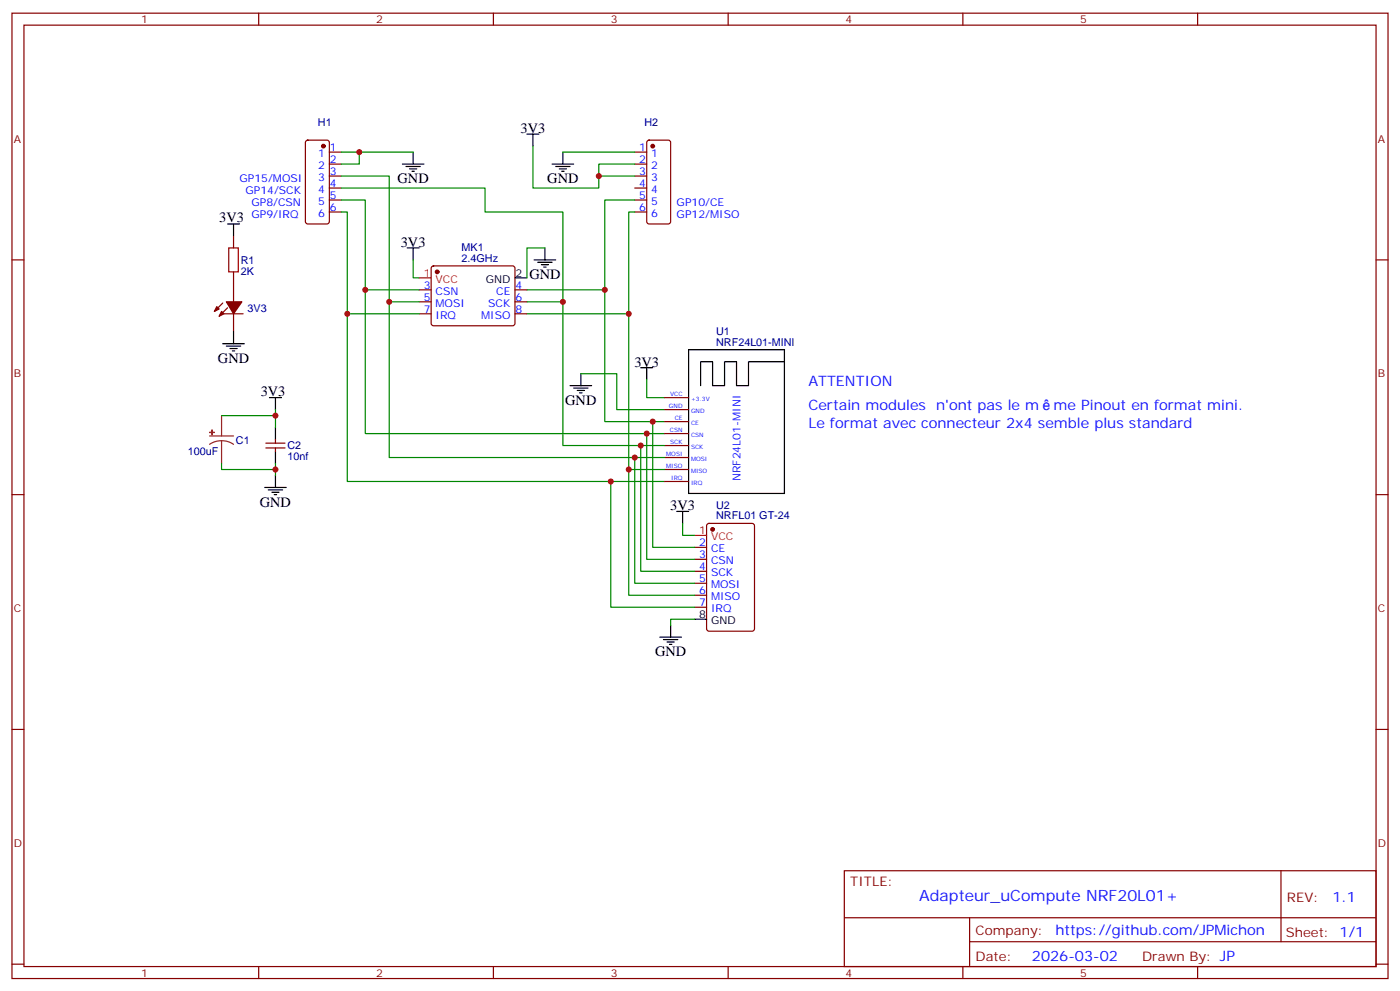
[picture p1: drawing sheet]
<svg xmlns="http://www.w3.org/2000/svg" width="412mm" height="292mm" viewBox="0 0 412 292" stroke-linecap="round" stroke-linejoin="round" font-family="sans-serif">
<g fill="none" stroke="#870000" stroke-width=".35">
<path d="M3.5 3.9h405.4v284.3h-405.4zM7.1 7.4h398.2v277.3h-398.2zM76.2 3.9v3.5M145.3 3.9v3.5M214.5 3.9v3.5M283.6 3.9v3.5M352.8 3.9v3.5M90.2 41.5l.5-.2h5.6l.7 .4v23.6l-.4 .6-5.9 .1-.7-.5v-23.5zM97 44.8h3.5M97 48.3h3.5M97 51.9h3.5M97 55.4h3.5"/>
<path d="M97 58.9h3.5M187 44.8h3.5M187 48.3h3.5M187 51.9h3.5M187 55.4h3.5M187 58.9h3.5M190.7 41.5l.5-.2h5.6l.7 .4 .1 23.6-.5 .6-5.9 .1-.6-.5-.1-23.5zM3.5 76.6h3.6M68.8 69.5v3.5M97 62.4h3.5M127.2 78.5l.5-.2h23.3l.5 .2 .2 .5-.1 16.5-.6 .5-23.6-.1-.4-.6v-16.3zM187 62.4h3.5"/>
<path d="M405.3 76.6h3.6M65.6 89.3l-2.5 2.4M66 92.4h5.6M67 90.7l-2.4 2.4M68.8 80.1v8.8M68.8 92.4v5.3M123.5 92.4h3.5M123.5 85.4h3.5M123.5 88.9h3.5M151.7 92.4h3.5M151.7 85.4h3.5M151.7 88.9h3.5"/>
<path d="M195.8 117.1h7M78.3 131.9h5.7M78.3 130.5h5.7M81.1 129.5v1M81.1 131.9v1.1M195.8 120.7h7M195.8 124.2h7M195.8 127.7h7M195.8 131.2h7M195.8 134.8h7M195.8 138.3h7M3.5 145.7h3.6"/>
<path d="M195.8 141.8h7M208.4 154.4l.4-.2h12.7l.7 .4v30.6l-.4 .7h-13l-.6-.4-.1-30.6zM405.3 145.7h3.6M204.6 161.2h3.5M204.6 164.7h3.5M204.6 168.3h3.5M204.6 171.8h3.5M204.6 175.3h3.5M204.6 178.9h3.5M3.5 214.8h3.6M405.3 214.8h3.6M248.7 256.5h156.6v28.2h-156.6z"/>
<path d="M377.3 256.5v20.9M248.7 270.3h156.5M285.6 277.4h119.6M285.6 270.3v14.1M3.5 284h3.6M76.2 284.7v3.5M145.3 284.7v3.5M214.5 284.7v3.5M283.6 284.7v3.5M352.8 284.7v3.5M405.3 284h3.6"/>
</g>
<g fill="#870000" stroke="#870000" stroke-width=".35">
<path d="M63.9 90.3l.7 .7-1.5 .7z"/>
<path d="M65.3 91.7l.7 .7-1.4 .7z"/>
<path d="M66.7 88.9h4.6l-2.5 3.5z"/>
<circle cx="128.8" cy="80.1" r=".53"/>
<circle cx="95.2" cy="43" r=".53"/>
<circle cx="192.3" cy="43" r=".53"/>
<circle cx="209.9" cy="155.9" r=".53"/>
</g>
<path d="M123.5 81.8h3.5M204.6 157.7h3.5" fill="none" stroke="#f00" stroke-width=".35"/>
<g fill="none" stroke="#000" stroke-width=".35">
<path d="M155.2 39.5h3.5M157 39.5v3.5M118.5 48.3h6.4M119.6 49h4.2M120.6 49.7h2.2M121.4 50.4h.7M121.7 44.8v3.5M162.6 48.3h6.4M163.7 49h4.2M164.7 49.7h2.2M165.5 50.4h.7M165.8 44.8v3.5"/>
<path d="M67 66h3.6M68.8 66v3.5M119.9 73h3.6M121.7 73v3.6M157.3 76.6h6.4M158.4 77.3h4.2M159.5 78h2.1M160.2 78.7h.7M160.5 73v3.6M68.8 97.7v3.5M151.7 81.8h3.5M65.6 101.2h6.4"/>
<path d="M66.7 102h4.2M67.7 102.7h2.1M68.4 103.4h.7M79.4 117.1h3.5M81.1 117.1v3.6M167.9 113.6h6.4M169 114.3h4.2M170 115h2.2M170.7 115.7h.7M171.1 110.1v3.5M188.7 108.3h3.6M190.5 108.3v3.5"/>
<path d="M202.8 103h28.3v42.3h-28.3zM231.1 106.5h-10.6v7.1h-3.5v-7.1h-3.6v7.1h-3.5v-7.1h-3.5v7.1M81.1 125.9v3.6M81.1 133v3.5M78 143.6h6.3M79 144.3h4.3M80.1 145h2.1M80.8 145.7h.7M81.1 140.1v3.5M199.3 150.6h3.5M201.1 150.6v3.6M194.4 187.7h6.3"/>
<path d="M195.4 188.4h4.3M196.5 189.1h2.1M197.2 189.8h.7M197.6 184.2v3.5M204.6 182.4h3.5"/>
</g>
<g fill="none" stroke="#008700" stroke-width=".35">
<path d="M100.5 51.9h14.2v37h8.8M100.5 58.9h7.1v26.5h15.9M100.5 55.4h42.4v7h22.9v26.5h-10.6M100.5 44.8h21.2M105.8 44.8v3.5h-5.3M157 43v12.4h19.4v-3.5M165.8 44.8h21.2M187 48.3h-10.6v3.6h10.6M187 58.9h-8.8v26.5h-23M100.5 62.4h1.8v30h21.2M121.7 76.6v5.2h1.8M160.5 73h-5.3v8.8"/>
<path d="M187 62.4h-1.8v30h-30M102.3 92.4v49.4h93.5M107.6 85.4v42.3h88.2M114.7 88.9v45.9h81.1M165.8 88.9v42.3h30M178.2 85.4v38.8h17.6M185.2 92.4v45.9h10.6M171.1 110.1h10.6v10.6h14.1M190.5 111.8v5.3h5.3M65.3 136.5v1.8h15.8v1.8M65.3 122.4h15.8M81.1 120.7v5.2"/>
<path d="M81.1 136.5v1.8M185.2 138.3v37h19.4M187 134.8v37h17.6M188.7 131.2v37.1h15.9M190.5 127.7v37h14.1M192.3 124.2v37h12.3M179.9 141.8v37.1h24.7M201.1 154.2v3.5h3.5M204.6 182.4h-7v1.8"/>
</g>
<path d="M61.7 128.4h7.1M65.3 129.8l1.8 .3 1.7 .8M65.3 129.8l-1.9 .3-1.7 .8M65.3 122.4v6M65.3 129.8v6.7" fill="none" stroke="#8c2424" stroke-width=".35"/>
<g fill="#8c2424" stroke="#8c2424" stroke-width=".35">
<path d="M61.7 127.4h1.4z"/>
<path d="M62.4 126.6l.1 1.5z"/>
</g>
<path d="M67.4 73h2.8v7.1h-2.8z" fill="none" stroke="#a10000" stroke-width=".35"/>
<g fill="#c00">
<circle cx="105.8" cy="44.8" r=".88"/>
<circle cx="176.4" cy="51.9" r=".88"/>
<circle cx="102.3" cy="92.4" r=".88"/>
<circle cx="107.6" cy="85.4" r=".88"/>
<circle cx="81.1" cy="122.4" r=".88"/>
<circle cx="81.1" cy="138.3" r=".88"/>
<circle cx="114.7" cy="88.9" r=".88"/>
<circle cx="165.8" cy="88.9" r=".88"/>
<circle cx="178.2" cy="85.4" r=".88"/>
<circle cx="185.2" cy="92.4" r=".88"/>
<circle cx="179.9" cy="141.8" r=".88"/>
<circle cx="185.2" cy="138.3" r=".88"/>
<circle cx="188.7" cy="131.2" r=".88"/>
<circle cx="190.5" cy="127.7" r=".88"/>
<circle cx="187" cy="134.8" r=".88"/>
<circle cx="192.3" cy="124.2" r=".88"/>
</g>
<text font-size="4.6" fill="#00f" x="270.8" y="265.5">Adapteur_uCompute NRF20L01+</text>
<g font-size="4.2">
<text x="153.3" y="39.2">3V3</text>
<text x="117.1" y="54">GND</text>
<text x="161.2" y="54">GND</text>
<text x="64.6" y="65.3">3V3</text>
<text x="118.1" y="72.7">3V3</text>
<text x="155.9" y="82.2">GND</text>
<text x="64.2" y="106.9">GND</text>
<text x="186.9" y="108">3V3</text>
<text x="76.8" y="116.8">3V3</text>
<text x="166.5" y="119.2">GND</text>
<text x="76.6" y="149.2">GND</text>
<text x="197.4" y="150.3">3V3</text>
<text x="193" y="193.3">GND</text>
</g>
<g font-size="4.2" fill="#00f">
<text x="238.1" y="113.6">ATTENTION</text>
<text x="238.1" y="120.7">Certain modules</text>
<text x="238.1" y="125.9">Le format avec connecteur 2x4 semble plus standard</text>
<text x="275.8" y="120.7">n'ont pas le m</text>
<text x="310.4" y="120.7">me Pinout en format mini.</text>
<text x="392.5" y="265.7">1.1</text>
<text x="310.9" y="275.3">https://github.com/JPMichon</text>
<text x="304" y="283.1">2026-03-02</text>
</g>
<g font-size="3.9" fill="#800">
<text x="250.5" y="261.1">TITLE:</text>
<text x="379.1" y="265.7">REV:</text>
<text x="287.4" y="275.3">Company:</text>
<text x="378.7" y="275.9">Sheet: 1/1</text>
<text x="287.4" y="282.9">Date:</text>
<text x="336.4" y="283">Drawn By: JP</text>
</g>
<g font-size="3.2" fill="#800">
<text x="41.6" y="6.9">1</text>
<text x="110.8" y="6.9">2</text>
<text x="179.9" y="6.9">3</text>
<text x="249.1" y="6.9">4</text>
<text x="318.2" y="6.9">5</text>
<text x="4.1" y="42">A</text>
<text x="405.9" y="42">A</text>
<text x="4.1" y="111.1">B</text>
<text x="405.9" y="111.1">B</text>
<text x="4.1" y="180.3">C</text>
<text x="405.9" y="180.3">C</text>
<text x="4.1" y="249.4">D</text>
<text x="405.9" y="249.4">D</text>
<text x="41.6" y="287.7">1</text>
<text x="110.8" y="287.7">2</text>
<text x="179.9" y="287.7">3</text>
<text x="249.1" y="287.7">4</text>
<text x="318.2" y="287.7">5</text>
</g>
<g font-size="3.2" fill="#000080">
<text x="93.7" y="37">H1</text>
<text x="189.8" y="37">H2</text>
<text x="70.9" y="77.7">R1</text>
<text x="136" y="77.1">2.4GHz</text>
<text x="136" y="74">MK1</text>
<text x="70.9" y="80.9">2K</text>
<text x="72.9" y="91.8">3V3</text>
<text x="211" y="102">NRF24L01-MINI</text>
<text x="211" y="98.8">U1</text>
<text x="69.5" y="130.6">C1</text>
<text x="55.3" y="134.1">100uF</text>
<text x="84.7" y="135.5">10nf</text>
<text x="84.7" y="132.3">C2</text>
<text x="211" y="149.8">U2</text>
<text x="211" y="153">NRFL01 GT-24</text>
</g>
<g font-size="3.2" fill="#00f">
<text x="93.7" y="46.2">1</text>
<text x="97.2" y="44.5">1</text>
<text x="97.2" y="48">2</text>
<text x="188.3" y="44.5">1</text>
<text x="188.3" y="48">2</text>
<text x="191.8" y="46.2">1</text>
<text x="70.6" y="53.6">GP15/MOSI</text>
<text x="93.7" y="49.7">2</text>
<text x="93.7" y="53.3">3</text>
<text x="97.2" y="51.5">3</text>
<text x="188.3" y="51.5">3</text>
<text x="191.8" y="49.7">2</text>
<text x="191.8" y="53.3">3</text>
<text x="72.3" y="57.2">GP14/SCK</text>
<text x="93.7" y="56.8">4</text>
<text x="97.2" y="55">4</text>
<text x="97.2" y="58.6">5</text>
<text x="188.3" y="55">4</text>
<text x="188.3" y="58.6">5</text>
<text x="191.8" y="56.8">4</text>
<text x="74.1" y="60.7">GP8/CSN</text>
<text x="74.1" y="64.2">GP9/IRQ</text>
<text x="93.7" y="60.3">5</text>
<text x="93.7" y="63.9">6</text>
<text x="97.2" y="62.1">6</text>
<text x="188.3" y="62.1">6</text>
<text x="191.8" y="60.3">5</text>
<text x="191.8" y="63.9">6</text>
<text x="199.3" y="60.7">GP10/CE</text>
<text x="199.3" y="64.2">GP12/MISO</text>
<text x="124.8" y="85">3</text>
<text x="124.8" y="88.5">5</text>
<text x="128.3" y="86.8">CSN</text>
<text x="146.2" y="86.8">CE</text>
<text x="151.9" y="88.5">6</text>
<text x="151.9" y="85">4</text>
<text x="124.8" y="92.1">7</text>
<text x="128.3" y="90.3">MOSI</text>
<text x="128.3" y="93.8">IRQ</text>
<text x="141.7" y="93.8">MISO</text>
<text x="143.8" y="90.3">SCK</text>
<text x="151.9" y="92.1">8</text>
<text x="218.2" y="141.7" transform="rotate(-90 218.2 141.7)">NRF24L01-MINI</text>
<text x="205.9" y="160.9">2</text>
<text x="205.9" y="164.4">3</text>
<text x="205.9" y="167.9">4</text>
<text x="209.4" y="162.6">CE</text>
<text x="209.4" y="166.2">CSN</text>
<text x="205.9" y="171.5">5</text>
<text x="209.4" y="169.7">SCK</text>
<text x="209.4" y="173.2">MOSI</text>
<text x="205.9" y="175">6</text>
<text x="205.9" y="178.5">7</text>
<text x="209.4" y="176.7">MISO</text>
<text x="209.4" y="180.3">IRQ</text>
</g>
<g font-size="3.2" fill="#f00">
<text x="124.8" y="81.5">1</text>
<text x="128.3" y="83.3">VCC</text>
<text x="205.9" y="157.3">1</text>
<text x="209.4" y="159.1">VCC</text>
</g>
<g font-size="3.2">
<text x="143.1" y="83.3">GND</text>
<text x="151.9" y="81.5">2</text>
<text x="205.9" y="182">8</text>
<text x="209.4" y="183.8">GND</text>
</g>
<g font-size="1.8" fill="#00f">
<text x="197.4" y="116.8">VCC</text>
<text x="203.6" y="118.2">+3.3V</text>
<text x="197" y="120.3">GND</text>
<text x="198.7" y="123.8">CE</text>
<text x="203.6" y="121.7">GND</text>
<text x="203.6" y="125.2">CE</text>
<text x="197.3" y="127.4">CSN</text>
<text x="197.4" y="130.9">SCK</text>
<text x="203.6" y="128.8">CSN</text>
<text x="196.3" y="134.4">MOSI</text>
<text x="196.3" y="137.9">MISO</text>
<text x="203.6" y="132.3">SCK</text>
<text x="203.6" y="135.8">MOSI</text>
<text x="197.7" y="141.5">IRQ</text>
<text x="203.6" y="139.3">MISO</text>
<text x="203.6" y="142.9">IRQ</text>
</g>
</svg>
